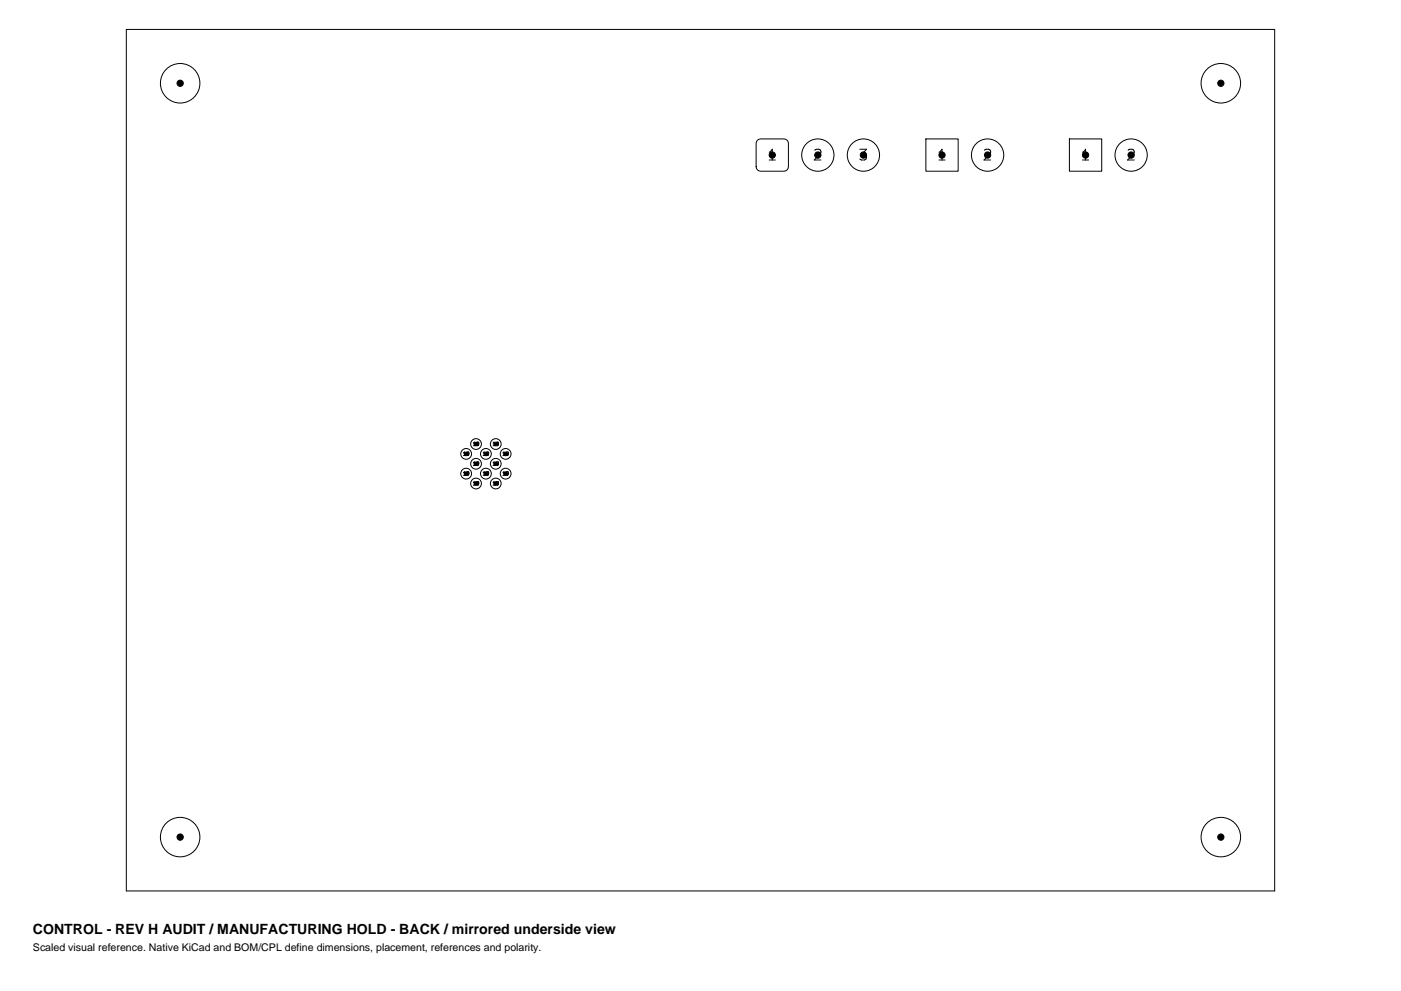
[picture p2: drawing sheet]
<svg xmlns="http://www.w3.org/2000/svg" width="420mm" height="297mm" viewBox="0 0 420 297" stroke-linecap="round" stroke-linejoin="round" font-family="sans-serif">
<g fill="none" stroke="#000" stroke-width=".3">
<path d="M37.9 8.8h344.2v258.2h-344.2zM227.1 42l.9-.4h7a1.35 1.35 0 0 1 1.4 1.4v7a1.35 1.35 0 0 1-1.4 1.3h-7a1.35 1.35 0 0 1-1.3-1.3v-7zM277.6 41.6h9.6v9.7h-9.6zM320.6 41.6h9.7v9.7h-9.7z"/>
<circle cx="54" cy="25" r="5.9"/>
<circle cx="366" cy="25" r="5.9"/>
<circle cx="245.2" cy="46.5" r="4.8"/>
<circle cx="258.8" cy="46.5" r="4.8"/>
<circle cx="296.1" cy="46.5" r="4.8"/>
<circle cx="339.1" cy="46.5" r="4.8"/>
<circle cx="139.7" cy="136" r="1.62"/>
<circle cx="142.7" cy="139" r="1.61"/>
<circle cx="142.7" cy="133.1" r="1.61"/>
<circle cx="145.7" cy="136" r="1.62"/>
<circle cx="148.6" cy="133.1" r="1.61"/>
<circle cx="148.6" cy="139" r="1.61"/>
<circle cx="151.6" cy="136" r="1.61"/>
<circle cx="139.7" cy="142" r="1.62"/>
<circle cx="142.7" cy="144.9" r="1.61"/>
<circle cx="145.7" cy="142" r="1.62"/>
<circle cx="148.6" cy="144.9" r="1.61"/>
<circle cx="151.6" cy="142" r="1.62"/>
<circle cx="54" cy="250.9" r="5.9"/>
<circle cx="366" cy="250.9" r="5.9"/>
</g>
<g fill="#000" stroke="#000" stroke-width=".3">
<circle cx="54" cy="25" r=".94"/>
<circle cx="366" cy="25" r=".94"/>
<circle cx="54" cy="250.9" r=".94"/>
<circle cx="366" cy="250.9" r=".94"/>
</g>
<g font-size="4.5">
<text x="229.9" y="48.5">1</text>
<text x="243.6" y="48.5">2</text>
<text x="257.2" y="48.5">3</text>
<text x="280.8" y="48.5">1</text>
<text x="294.4" y="48.5">2</text>
<text x="323.8" y="48.5">1</text>
<text x="337.5" y="48.5">2</text>
</g>
<text font-size="4.2" x="9.9" y="280.1">CONTROL - REV H AUDIT / MANUFACTURING HOLD - BACK / mirrored underside view</text>
<text font-size="3.2" x="9.9" y="285.1">Scaled visual reference. Native KiCad and BOM/CPL define dimensions, placement, references and polarity.</text>
<g font-size="1.5">
<text x="138.7" y="136.7">19</text>
<text x="141.7" y="133.7">19</text>
<text x="144.6" y="136.7">19</text>
<text x="147.6" y="133.7">19</text>
<text x="150.5" y="136.7">19</text>
<text x="138.7" y="142.6">19</text>
<text x="141.7" y="139.7">19</text>
<text x="144.6" y="142.6">19</text>
<text x="147.6" y="139.7">19</text>
<text x="150.5" y="142.6">19</text>
<text x="141.7" y="145.6">19</text>
<text x="147.6" y="145.6">19</text>
</g>
</svg>
